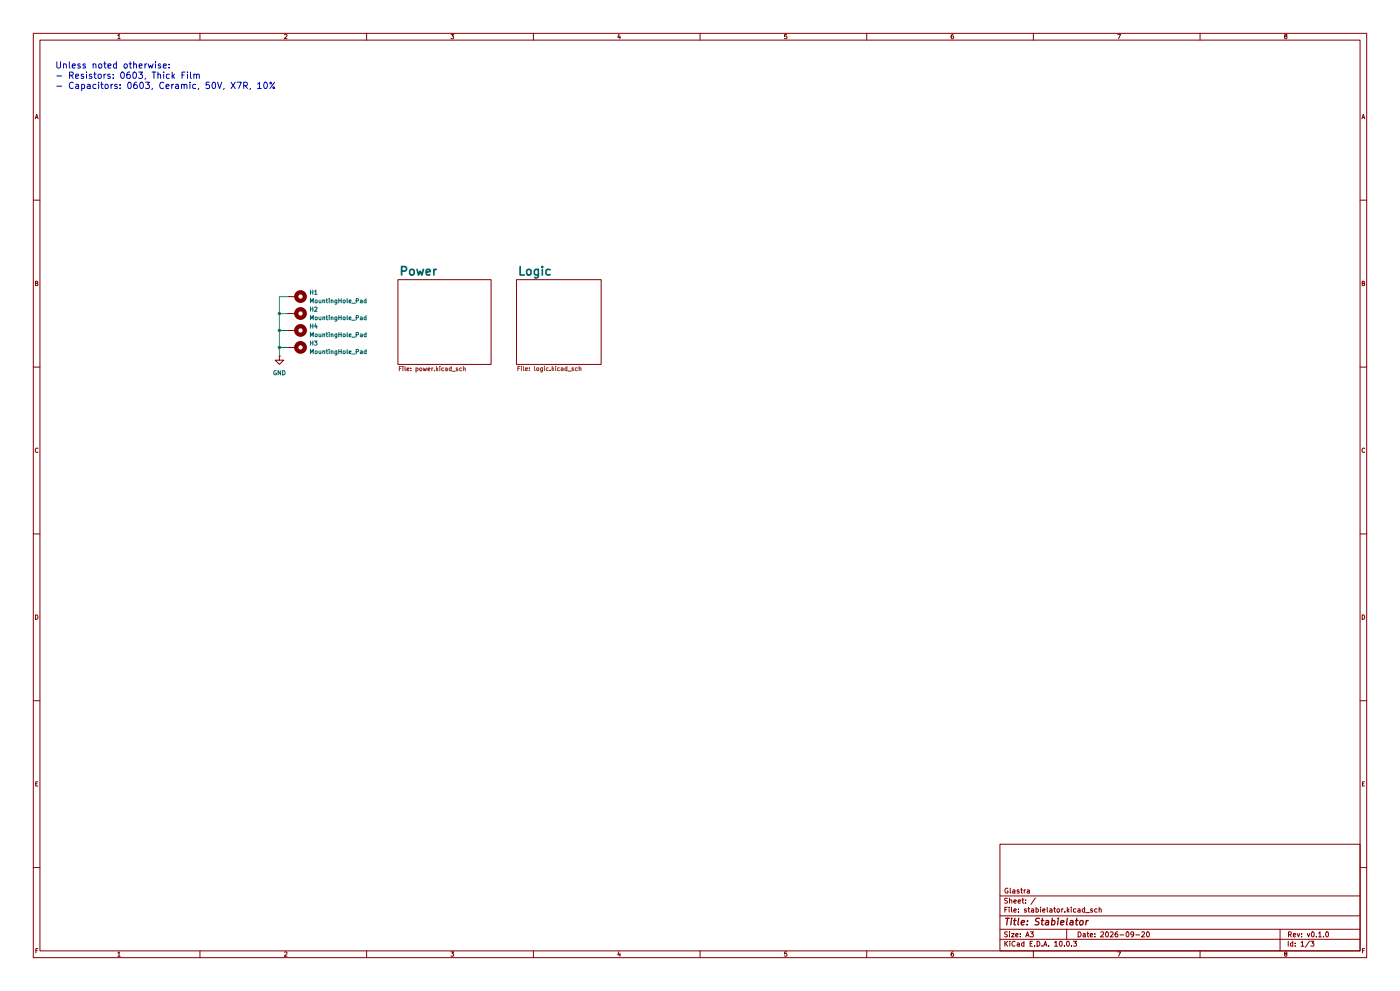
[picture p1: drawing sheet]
(kicad_sch
 (version 20260306)
 (generator "eeschema")
 (generator_version "10.0")
 (paper "A3")
 (title_block
  (title "${Project_name}")
  (date "2026-09-20")
  (rev "${Project_revision}")
  (company "${Company_name}"))
 (lib_symbols
  (symbol "Mechanical:MountingHole_Pad"
   (pin_numbers (hide yes))
   (pin_names
    (offset 1.016) (hide yes)) (exclude_from_sim no) (in_bom no) (on_board yes)
   (in_pos_files yes)
   (duplicate_pin_numbers_are_jumpers no)
   (property "Reference" "H" (at 0 6.35 0) (show_name no) (do_not_autoplace no) (effects (font (size 1.27 1.27))))
   (property "Value" "MountingHole_Pad" (at 0 4.445 0) (show_name no) (do_not_autoplace no) (effects (font (size 1.27 1.27))))
   (property "Footprint" "" (at 0 0 0) (show_name no) (do_not_autoplace no) (hide yes) (effects (font (size 1.27 1.27))))
   (property "Datasheet" "" (at 0 0 0) (show_name no) (do_not_autoplace no) (hide yes) (effects (font (size 1.27 1.27))))
   (property "Description" "Mounting Hole with connection" (at 0 0 0) (show_name no) (do_not_autoplace no) (hide yes) (effects (font (size 1.27 1.27))))
   (symbol "MountingHole_Pad_0_1"
    (circle (center 0 1.27) (radius 1.27) (stroke (width 1.27) (type default)) (fill (type none))))
   (symbol "MountingHole_Pad_1_1"
    (pin input line (at 0 -2.54 90) (length 2.54) (name "1" (effects (font (size 1.27 1.27)))) (number "1" (effects (font (size 1.27 1.27))))))
   (embedded_fonts no))
  (symbol "power:GND"
   (power global)
   (pin_numbers (hide yes))
   (pin_names
    (offset 0) (hide yes)) (exclude_from_sim no) (in_bom yes) (on_board yes)
   (in_pos_files yes)
   (duplicate_pin_numbers_are_jumpers no)
   (property "Reference" "#PWR" (at 0 -6.35 0) (show_name no) (do_not_autoplace no) (hide yes) (effects (font (size 1.27 1.27))))
   (property "Value" "GND" (at 0 -3.81 0) (show_name no) (do_not_autoplace no) (effects (font (size 1.27 1.27))))
   (property "Footprint" "" (at 0 0 0) (show_name no) (do_not_autoplace no) (hide yes) (effects (font (size 1.27 1.27))))
   (property "Datasheet" "" (at 0 0 0) (show_name no) (do_not_autoplace no) (hide yes) (effects (font (size 1.27 1.27))))
   (property "Description" "Power symbol creates a global label with name \"GND\" , ground" (at 0 0 0) (show_name no) (do_not_autoplace no) (hide yes) (effects (font (size 1.27 1.27))))
   (symbol "GND_0_1"
    (polyline (pts (xy 0 0) (xy 0 -1.27) (xy 1.27 -1.27) (xy 0 -2.54) (xy -1.27 -1.27) (xy 0 -1.27)) (stroke (width 0) (type default)) (fill (type none))))
   (symbol "GND_1_1"
    (pin power_in line (at 0 0 270) (length 0) (name "" (effects (font (size 1.27 1.27)))) (number "1" (effects (font (size 1.27 1.27))))))
   (embedded_fonts no)))
 (text "Unless noted otherwise:\n- Resistors: 0603, Thick Film\n- Capacitors: 0603, Ceramic, 50V, X7R, 10% "
  (exclude_from_sim no)
  (at 16.51 22.86 0)
  (effects (font (size 1.905 1.905)) (justify left)))
 (junction
  (at 83.82 93.98)
  (diameter 0)
  (color 0 0 0 0))
 (junction
  (at 83.82 104.14)
  (diameter 0)
  (color 0 0 0 0))
 (junction
  (at 83.82 99.06)
  (diameter 0)
  (color 0 0 0 0))
 (wire
  (pts (xy 83.82 99.06) (xy 86.36 99.06))
  (stroke (width 0) (type default)))
 (wire
  (pts (xy 83.82 99.06) (xy 83.82 93.98))
  (stroke (width 0) (type default)))
 (wire
  (pts (xy 83.82 104.14) (xy 86.36 104.14))
  (stroke (width 0) (type default)))
 (wire
  (pts (xy 83.82 104.14) (xy 83.82 99.06))
  (stroke (width 0) (type default)))
 (wire
  (pts (xy 83.82 93.98) (xy 86.36 93.98))
  (stroke (width 0) (type default)))
 (wire
  (pts (xy 83.82 88.9) (xy 86.36 88.9))
  (stroke (width 0) (type default)))
 (wire
  (pts (xy 83.82 106.68) (xy 83.82 104.14))
  (stroke (width 0) (type default)))
 (wire
  (pts (xy 83.82 93.98) (xy 83.82 88.9))
  (stroke (width 0) (type default)))
 (symbol
  (lib_id "Mechanical:MountingHole_Pad")
  (at 88.9 99.06 270)
  (unit 1)
  (body_style 1)
  (exclude_from_sim no)
  (in_bom no)
  (on_board yes)
  (in_pos_files yes)
  (dnp no)
  (fields_autoplaced yes)
  (property "Reference" "H4" (at 92.71 97.7899 90) (show_name no) (do_not_autoplace no) (effects (font (size 1.27 1.27)) (justify left)))
  (property "Value" "MountingHole_Pad" (at 92.71 100.3299 90) (show_name no) (do_not_autoplace no) (effects (font (size 1.27 1.27)) (justify left)))
  (property "Footprint" "MountingHole:MountingHole_2.2mm_M2_Pad_Via" (at 88.9 99.06 0) (hide yes) (show_name no) (do_not_autoplace no) (effects (font (size 1.27 1.27))))
  (property "Datasheet" "" (at 88.9 99.06 0) (hide yes) (show_name no) (do_not_autoplace no) (effects (font (size 1.27 1.27))))
  (property "Description" "Mounting Hole with connection" (at 88.9 99.06 0) (hide yes) (show_name no) (do_not_autoplace no) (effects (font (size 1.27 1.27))))
  (property "Digikey" "nvt" (at 88.9 99.06 90) (hide yes) (show_name no) (do_not_autoplace no) (effects (font (size 1.27 1.27))))
  (property "Manufacturer" "" (at 88.9 99.06 90) (hide yes) (show_name no) (do_not_autoplace no) (effects (font (size 1.27 1.27))))
  (property "Partnumber" "" (at 88.9 99.06 90) (hide yes) (show_name no) (do_not_autoplace no) (effects (font (size 1.27 1.27))))
  (pin "1"))
 (symbol
  (lib_id "power:GND")
  (at 83.82 106.68 0)
  (unit 1)
  (body_style 1)
  (exclude_from_sim no)
  (in_bom yes)
  (on_board yes)
  (in_pos_files yes)
  (dnp no)
  (fields_autoplaced yes)
  (property "Reference" "#PWR04" (at 83.82 113.03 0) (hide yes) (show_name no) (do_not_autoplace no) (effects (font (size 1.27 1.27))))
  (property "Value" "GND" (at 83.82 111.76 0) (show_name no) (do_not_autoplace no) (effects (font (size 1.27 1.27))))
  (property "Footprint" "" (at 83.82 106.68 0) (hide yes) (show_name no) (do_not_autoplace no) (effects (font (size 1.27 1.27))))
  (property "Datasheet" "" (at 83.82 106.68 0) (hide yes) (show_name no) (do_not_autoplace no) (effects (font (size 1.27 1.27))))
  (property "Description" "Power symbol creates a global label with name \"GND\" , ground" (at 83.82 106.68 0) (hide yes) (show_name no) (do_not_autoplace no) (effects (font (size 1.27 1.27))))
  (pin "1"))
 (symbol
  (lib_id "Mechanical:MountingHole_Pad")
  (at 88.9 104.14 270)
  (unit 1)
  (body_style 1)
  (exclude_from_sim no)
  (in_bom no)
  (on_board yes)
  (in_pos_files yes)
  (dnp no)
  (fields_autoplaced yes)
  (property "Reference" "H3" (at 92.71 102.8699 90) (show_name no) (do_not_autoplace no) (effects (font (size 1.27 1.27)) (justify left)))
  (property "Value" "MountingHole_Pad" (at 92.71 105.4099 90) (show_name no) (do_not_autoplace no) (effects (font (size 1.27 1.27)) (justify left)))
  (property "Footprint" "MountingHole:MountingHole_2.2mm_M2_Pad_Via" (at 88.9 104.14 0) (hide yes) (show_name no) (do_not_autoplace no) (effects (font (size 1.27 1.27))))
  (property "Datasheet" "" (at 88.9 104.14 0) (hide yes) (show_name no) (do_not_autoplace no) (effects (font (size 1.27 1.27))))
  (property "Description" "Mounting Hole with connection" (at 88.9 104.14 0) (hide yes) (show_name no) (do_not_autoplace no) (effects (font (size 1.27 1.27))))
  (property "Digikey" "nvt" (at 88.9 104.14 90) (hide yes) (show_name no) (do_not_autoplace no) (effects (font (size 1.27 1.27))))
  (property "Manufacturer" "" (at 88.9 104.14 90) (hide yes) (show_name no) (do_not_autoplace no) (effects (font (size 1.27 1.27))))
  (property "Partnumber" "" (at 88.9 104.14 90) (hide yes) (show_name no) (do_not_autoplace no) (effects (font (size 1.27 1.27))))
  (pin "1"))
 (symbol
  (lib_id "Mechanical:MountingHole_Pad")
  (at 88.9 88.9 270)
  (unit 1)
  (body_style 1)
  (exclude_from_sim no)
  (in_bom no)
  (on_board yes)
  (in_pos_files yes)
  (dnp no)
  (fields_autoplaced yes)
  (property "Reference" "H1" (at 92.71 87.6299 90) (show_name no) (do_not_autoplace no) (effects (font (size 1.27 1.27)) (justify left)))
  (property "Value" "MountingHole_Pad" (at 92.71 90.1699 90) (show_name no) (do_not_autoplace no) (effects (font (size 1.27 1.27)) (justify left)))
  (property "Footprint" "MountingHole:MountingHole_2.2mm_M2_Pad_Via" (at 88.9 88.9 0) (hide yes) (show_name no) (do_not_autoplace no) (effects (font (size 1.27 1.27))))
  (property "Datasheet" "" (at 88.9 88.9 0) (hide yes) (show_name no) (do_not_autoplace no) (effects (font (size 1.27 1.27))))
  (property "Description" "Mounting Hole with connection" (at 88.9 88.9 0) (hide yes) (show_name no) (do_not_autoplace no) (effects (font (size 1.27 1.27))))
  (property "Digikey" "nvt" (at 88.9 88.9 90) (hide yes) (show_name no) (do_not_autoplace no) (effects (font (size 1.27 1.27))))
  (property "Manufacturer" "" (at 88.9 88.9 90) (hide yes) (show_name no) (do_not_autoplace no) (effects (font (size 1.27 1.27))))
  (property "Partnumber" "" (at 88.9 88.9 90) (hide yes) (show_name no) (do_not_autoplace no) (effects (font (size 1.27 1.27))))
  (pin "1"))
 (symbol
  (lib_id "Mechanical:MountingHole_Pad")
  (at 88.9 93.98 270)
  (unit 1)
  (body_style 1)
  (exclude_from_sim no)
  (in_bom no)
  (on_board yes)
  (in_pos_files yes)
  (dnp no)
  (fields_autoplaced yes)
  (property "Reference" "H2" (at 92.71 92.7099 90) (show_name no) (do_not_autoplace no) (effects (font (size 1.27 1.27)) (justify left)))
  (property "Value" "MountingHole_Pad" (at 92.71 95.2499 90) (show_name no) (do_not_autoplace no) (effects (font (size 1.27 1.27)) (justify left)))
  (property "Footprint" "MountingHole:MountingHole_2.2mm_M2_Pad_Via" (at 88.9 93.98 0) (hide yes) (show_name no) (do_not_autoplace no) (effects (font (size 1.27 1.27))))
  (property "Datasheet" "" (at 88.9 93.98 0) (hide yes) (show_name no) (do_not_autoplace no) (effects (font (size 1.27 1.27))))
  (property "Description" "Mounting Hole with connection" (at 88.9 93.98 0) (hide yes) (show_name no) (do_not_autoplace no) (effects (font (size 1.27 1.27))))
  (property "Digikey" "nvt" (at 88.9 93.98 90) (hide yes) (show_name no) (do_not_autoplace no) (effects (font (size 1.27 1.27))))
  (property "Manufacturer" "" (at 88.9 93.98 90) (hide yes) (show_name no) (do_not_autoplace no) (effects (font (size 1.27 1.27))))
  (property "Partnumber" "" (at 88.9 93.98 90) (hide yes) (show_name no) (do_not_autoplace no) (effects (font (size 1.27 1.27))))
  (pin "1"))
 (sheet
  (at 119.38 83.82)
  (size 27.94 25.4)
  (exclude_from_sim no)
  (in_bom yes)
  (on_board yes)
  (dnp no)
  (stroke (width 0.1524) (type solid))
  (fill (color 0 0 0 0))
  (property "Sheetname" "Power" (at 119.38 81.28 0) (show_name no) (do_not_autoplace no) (effects (font (size 2.54 2.54) (thickness 0.508)
    (bold yes)) (justify left)))
  (property "Sheetfile" "power.kicad_sch" (at 119.38 109.8046 0) (show_name no) (do_not_autoplace no) (effects (font (size 1.27 1.27)) (justify left top))))
 (sheet
  (at 154.94 83.82)
  (size 25.4 25.4)
  (exclude_from_sim no)
  (in_bom yes)
  (on_board yes)
  (dnp no)
  (stroke (width 0.1524) (type solid))
  (fill (color 0 0 0 0))
  (property "Sheetname" "Logic" (at 154.94 81.28 0) (show_name no) (do_not_autoplace no) (effects (font (size 2.54 2.54) (thickness 0.508)
    (bold yes)) (justify left)))
  (property "Sheetfile" "logic.kicad_sch" (at 154.94 110.49 0) (show_name no) (do_not_autoplace no) (effects (font (size 1.27 1.27)) (justify left))))
 (sheet_instances
  (path ""
   (page "1")))
 (embedded_fonts no))
